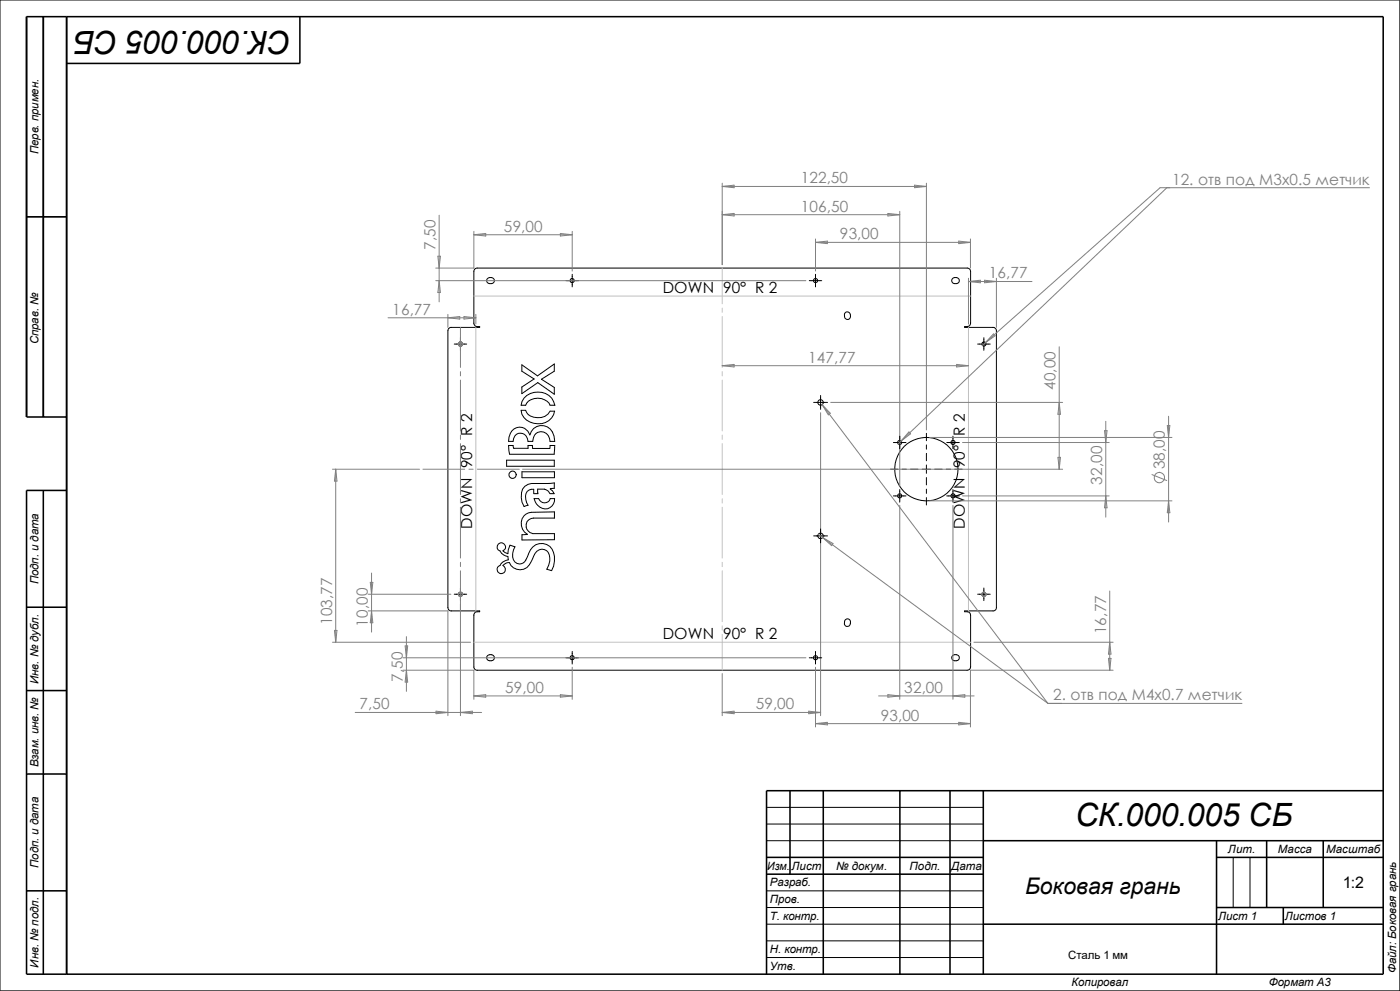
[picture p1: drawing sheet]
<svg xmlns="http://www.w3.org/2000/svg" width="420mm" height="297mm" viewBox="0 0 420 297" stroke-linecap="round" stroke-linejoin="round" font-family="sans-serif">
<g fill="none" stroke="#000" stroke-width=".3">
<path d="M0 0h419.9v297h-419.9zM8 65h12M142.3 80.8l.7-.5h147.2a1.01 1.01 0 0 1 1 1.1v15.5a1.01 1.01 0 0 1-1 1h-.8v.2h8.5a1.01 1.01 0 0 1 1 1v83a.94 .94 0 0 1-1 1h-8.5v.2h.8a1.01 1.01 0 0 1 1 1.1v15.5a1.01 1.01 0 0 1-1 1h-147a1.01 1.01 0 0 1-1-1v-15.5a1.01 1.01 0 0 1 1-1.1h.7v-.2h-8.5a.94 .94 0 0 1-1-1v-83a1.01 1.01 0 0 1 1-1h8.5v-.2h-.7a1.01 1.01 0 0 1-1-1v-15.7zM146.3 83.5a1.09 1.09 0 0 1 1.5-.2 1.09 1.09 0 0 1 .2 1.5 1.1 1.1 0 0 1-1.4 .1 1.1 1.1 0 0 1-.3-1.4zM169.8 84.1h3.7M171.7 82.2v3.8M242.8 84.1h3.7M244.6 82.2v3.8M253.5 93.8a1.06 1.06 0 0 1 1.6 .6 1.06 1.06 0 0 1-1.1 1.3 1.37 1.37 0 0 1-.5-1.9zM285.8 83.5a1.09 1.09 0 0 1 1.4-.2 1.09 1.09 0 0 1 .3 1.5 1.1 1.1 0 0 1-1.4 .1 1.1 1.1 0 0 1-.3-1.4zM136.3 103.1h3.7M138.1 101.2v3.8"/>
<path d="M156.5 109.3l4.7 3.3 5.1-3.5v2.2l-3.9 2.4 3.9 2.4v2.1l-5-3.5-4.8 3.3v-2l3.7-2.4-3.7-2.3zM157.2 119.3a5.4 5.4 0 0 1 9.3 2.2h-1.5a4.2 4.2 0 0 0-7.3 0h-1.4l.3-1.1zM246.2 118.5v4.2M293.3 103.1h3.8M295.1 101.2v3.8M152 137.9h14.3v1.8h-14.3zM152.6 133.5h1.3l.2 .9h4.3v-.9h1.3l.1 .9h5.1l.1-.9h1.4l-.2 2.6h-13.3zM153.6 129.1a3.1 3.1 0 0 1 5.4 1.2 3.7 3.7 0 0 1 3.7-2.8 3.7 3.7 0 0 1 3.5 3.2l.2 1.6h-1.4a2.62 2.62 0 0 0-2.6-2.9 2.62 2.62 0 0 0-2.6 2.9h-1.4a2.25 2.25 0 0 0-2.2-2.5 2.25 2.25 0 0 0-2.3 2.5h-1.3l.1-1.3zM156.3 123h1.4a3.8 3.8 0 0 0 4.6 2.1l1.1-.3 1-.7 .6-.9h1.4a5.3 5.3 0 0 1-4.6 3.9 5.3 5.3 0 0 1-5.3-3zM244.1 120.6h4.1M268 132.6h3.8M269.9 130.7v3.8"/>
<path d="M277.9 129.9v2.2M277.9 133.3v1.3M277.9 135.9v2.2M277.9 139.4v2.5M284 132.6h3.8M285.9 130.7v3.8M156.6 141.4h9.7v1.8h-9.7zM157.2 154.6l1.3-.9 .9-.2 6.9-.1v1.9h-6.3a2.34 2.34 0 0 0-2.2 2.2 2.34 2.34 0 0 0 2.1 2.4h6.4v1.9h-9.7v-1.5l1.6-.1a3.8 3.8 0 0 1-1-5.6zM157.4 145.8l1-.6 1-.3 6.9-.2v1.6l-1.2 .1 1.1 1.6h-1.2l-.5-.8-1.2-.6h-2l.1 1.4h-1.3v-1.4a2.19 2.19 0 0 0-2.4 3.1l.7 1.7-1.2 .4a5.3 5.3 0 0 1 .2-6zM160.2 149.4h1.4a1.82 1.82 0 0 0 1.7 1.3 1.82 1.82 0 0 0 1.8-1.3h1.3a2.88 2.88 0 0 1-2.1 3.1 2.88 2.88 0 0 1-3.3-1.5zM246.2 158.5v4.2M267.2 140.6h2.2"/>
<path d="M268 148.6h3.8M269.9 146.7v3.8M270.6 140.6h1.3M273.2 140.6h2.2M276.6 140.6h2.5M277.9 143.1v2.2M277.9 146.6v1.3M277.9 149.1v2.2M280.4 140.6h2.2M283.9 140.6h1.3M284 148.6h3.8M285.9 146.7v3.8"/>
<path d="M286.4 140.6h2.2M136.3 178.1h3.7M138.1 176.2v3.8M149.5 163.1a1.23 1.23 0 0 1 1.9 .1 1.23 1.23 0 0 1-.5 1.8l.6 .6 .9 .3 .1-1.1 .5-1.4 1.5 .5a3.4 3.4 0 0 0 .6 5 2.39 2.39 0 0 0 3.1-2.1 4.4 4.4 0 0 1 5.8-3.6 5.3 5.3 0 0 1 2.1 6.5l-.6 1.3-1.5-.4a4.5 4.5 0 0 0 0-5.6 2.56 2.56 0 0 0-3.9 1.7l-.3 .8a4.5 4.5 0 0 1-3.8 3.3 3.3 3.3 0 0 1-3.2-2.2 2.3 2.3 0 0 0-1.9 .9 1.26 1.26 0 0 1 .6 1.9 1.26 1.26 0 0 1-2 .1 1.26 1.26 0 0 1 .5-2 3.1 3.1 0 0 1 2.5-1.7l-.1-1a3.1 3.1 0 0 1-2.4-1.7l-.3-.1a1.2 1.2 0 0 1-.2-1.9zM244.1 160.6h4.1M293.3 178.1h3.8M295.1 176.2v3.8M146.3 196.5a1.09 1.09 0 0 1 1.5-.2 1.09 1.09 0 0 1 .2 1.5 1.1 1.1 0 0 1-1.4 .2 1.1 1.1 0 0 1-.3-1.5zM169.8 197.1h3.7M171.7 195.2v3.8M242.8 197.1h3.7M244.6 195.2v3.8"/>
<path d="M253.7 185.7a1.09 1.09 0 0 1 1.5 .8 1.09 1.09 0 0 1-1.1 1.2 1.16 1.16 0 0 1-.9-.9 1.16 1.16 0 0 1 .5-1.1zM285.8 196.5a1.09 1.09 0 0 1 1.4-.2 1.09 1.09 0 0 1 .3 1.5 1.1 1.1 0 0 1-1.4 .2 1.1 1.1 0 0 1-.3-1.5zM230 252h65M230 247h65M230 242h65M370 257v15M375 257v15M230 277h65M230 267h65M230 272h65M230 282h65M230 287h65"/>
<circle cx="171.6" cy="84.1" r=".62"/>
<circle cx="244.6" cy="84.1" r=".63"/>
<circle cx="138.1" cy="103.1" r=".62"/>
<circle cx="295.2" cy="103.1" r=".62"/>
<circle cx="246.1" cy="120.6" r=".82"/>
<circle cx="269.9" cy="132.6" r=".62"/>
<circle cx="285.9" cy="132.6" r=".62"/>
<circle cx="153.8" cy="142.3" r="1.1"/>
<circle cx="269.9" cy="148.6" r=".62"/>
<circle cx="277.9" cy="140.6" r="9.5"/>
<circle cx="285.9" cy="148.6" r=".62"/>
<circle cx="138.1" cy="178.1" r=".62"/>
<circle cx="246.1" cy="160.6" r=".82"/>
<circle cx="295.2" cy="178.1" r=".62"/>
<circle cx="171.6" cy="197.1" r=".62"/>
<circle cx="244.6" cy="197.1" r=".63"/>
</g>
<g fill="none" stroke="#000" stroke-width=".47">
<path d="M13 5v120M20 5v287M90 5v14h-70M8 65h12M20 125h-12v-120h407v287h-407v-145h12M13 147v145M8 182h12M8 207h12M8 232h12M237 237v25M247 237v55M270 237v55"/>
<path d="M285 237v55M295 237v55M415 237h-185v55M230 257h65M295 252h120M365 257h50M365 252v40M380 252v20M397 252v20M8 267h12M230 262h65M295 277h120"/>
<path d="M365 272h50M385 272v5"/>
</g>
<g fill="none" stroke="#c0c0c0" stroke-width=".3">
<path d="M142.2 88.7h149M142.7 98.1v85M216.7 80.3v10.8M216.7 92.3v1.3M216.7 94.9v15.2M290.5 98.1v85M216.7 111.4v1.2M216.7 113.9v15.3M216.7 130.4v1.3M216.7 133v15.2M216.7 149.5v1.2M216.7 152v15.3"/>
<path d="M216.7 168.5v1.3M216.7 171.1v15.2M142.2 192.5h149M216.7 187.6v1.2M216.7 190.1v10.8"/>
</g>
<g fill="none" stroke="#808080" stroke-width=".3">
<path d="M216.7 55.9l3.5-.4v.8zM216.7 54.9v24.4M216.7 55.9h61.2M274.4 55.5l3.5 .4-3.5 .4zM277.9 54.9v74M350.1 56.3l-79.8 75.9M410.8 56.3h-62.8l-52.4 46.4M131.4 76.8h.7l-.4 3.5zM131.7 64.5v26M142.2 70.4l3.5-.4v.7zM142.2 70.4h29.5M142.2 69.3v11h-11.5"/>
<path d="M168.1 70l3.6 .4-3.6 .3zM171.7 69.3v11.9M216.7 64.3l3.5-.3v.7zM216.7 64.3h53.2M244.6 71.6v9.6M244.6 72.6l3.6-.3v.7zM244.6 72.6h46.5M266.4 64l3.5 .3-3.5 .4zM269.9 63.3v82.5M287.6 72.3l3.5 .3-3.5 .4zM291.1 71.6v8.7M116.4 95.2h26.3"/>
<path d="M130.7 84.1h111.1M131.7 84.1l.4 3.6h-.7zM134.4 94.2v3.9M134.4 95.2l3.5-.3v.7zM138.1 98.1v12M139.2 94.9l3.5 .3-3.5 .4zM142.7 94.2v2.9M290.5 83.4v13.7M290.5 84.4h19.1M290.5 84.4l3.6-.4v.8zM295.4 84l3.5 .4-3.5 .4zM298.9 83.4v14.7"/>
<path d="M137.6 102.9h-.1M137.8 103.6h.1M137.8 103.6l.3 .2M138 102.5h.1M138.1 111.4v1.2M138.1 113.9v15.3M138.2 103.7l-.1 .1M138.3 102.5h.1M138.4 103.7h-.2M138.5 103.6l-.1 .1M138.7 102.9l-.1-.2a.65 .65 0 0 0-.7-.1 .65 .65 0 0 0-.4 .6l.3 .4M138.7 102.9h.1"/>
<path d="M138.7 102.9v.4M138.8 103.2l-.3 .4M216.7 109.6h73.8M216.7 109.6l3.5-.4v.8zM287 109.2l3.5 .4-3.5 .4zM295.6 102.7l-.9 .8M298 100.1l.5 .5-2.9 2.1zM317.8 103.9v36.7M138.1 130.4v1.3M138.1 133v15.2M246.2 123.7v90.8M246.6 121.3l67.8 89.5"/>
<path d="M246.6 121.3l2.5 2.6-.6 .4zM249.2 120.6h69.6M270.3 132.2l-.8 .9M272.7 129.5l.5 .5-2.9 2.2zM278.9 131.1h72.7M288.8 132.6h43.9M317.4 137.1h.7l-.3 3.5zM317.8 120.6l.3 3.6h-.7zM331.3 129.1h.8l-.4 3.5zM331.7 126.3v28.7M350.2 127.6h.7l-.3 3.5zM350.6 124.8v31.7"/>
<path d="M99.7 140.6h26.2M100.7 140.6l.4 3.6h-.8zM100.7 140.6v51.9M126.9 140.6h12.5M138.1 149.5v1.2M138.1 152v15.3M140.7 140.6h1.2M143.2 140.6h12.6M156.8 140.6h162M269.9 151.5v58.1M278.9 150.1h72.7M285.9 151.5v58.1"/>
<path d="M288.8 148.6h43.9M331.7 148.6l.4 3.6h-.8zM345.6 142.2l4.4 1.8M350.6 150.1l.3 3.6h-.7zM110.4 178.1h24.9M111.1 174.5h.7l-.3 3.6zM111.5 171.7v17.7M137.6 177.8h.1M137.8 177.5l-.3 .9 .5 .3h.4M137.8 177.5h.1M137.9 178.7h.1M138.1 168.5v1.3"/>
<path d="M138.1 171.1v43.4M138.3 177.5h-.4M138.3 177.5h.1M138.4 177.5l.4 .5-.1 .4M138.7 178.4l-.4 .3M138.7 178.4h.1M138.7 177.9h.1M245.5 160.1l1.3 1M246.8 161.1l3.1 1.8-.4 .6zM246.8 161.1l67.6 49.7M294.6 178.3v.1M294.7 177.7l.7-.2 .4 .4a.65 .65 0 0 1-.4 .8 .65 .65 0 0 1-.8-.3z"/>
<path d="M295 177.5h-.1M295 178.7h.1M295.7 177.7v.1M332.9 177.1v23.8M99.7 192.5h41.4M100.3 188.9h.8l-.4 3.6zM110.4 183.1h24v31.4M111.5 183.1l.3 3.5h-.7zM120.9 197.1h120.9M121.5 193.6h.8l-.4 3.5zM121.9 190.8v16.4M171.7 200v9.6"/>
<path d="M244.6 200v17.9M292.1 192.5h41.8M332.5 197.3h.8l-.4 3.6zM332.9 192.5l.4 3.5h-.8zM106.6 213.5h37.9M120.9 200.9h21.3v8.7M121.9 200.9l.4 3.5h-.8zM130.8 213.1l3.6 .4-3.6 .4zM138.1 213.5l3.6-.4v.8zM142.2 208.6h29.5M142.2 208.6l3.5-.4v.8zM168.1 208.2l3.6 .4-3.6 .4z"/>
<path d="M216.7 213.5l3.5-.4v.8zM216.7 201.9v12.6M216.7 213.5h29.5M242.6 213.1l3.6 .4-3.6 .4zM244.6 216.9l3.6-.4v.8zM244.6 216.9h46.5M263.6 208.6h28.6M266.4 208.2l3.5 .4-3.5 .4zM285.9 208.6l3.5-.4v.8zM287.6 216.5l3.5 .4-3.5 .4zM314.4 210.8h58.2M333.9 200.9h-42.8v17"/>
<circle cx="347.8" cy="143.1" r="1.57"/>
</g>
<g font-size="9.6">
<text x="87.4" y="9.3" transform="rotate(-180 87.4 9.3)">СК.000.005 СБ</text>
<text x="322.5" y="247.7">СК.000.005 СБ</text>
</g>
<text font-size="6.9" x="307.5" y="267.9">Боковая грань</text>
<text font-size="4.8" x="402.8" y="266.1">1:2</text>
<g font-size="4.6" fill="#808080">
<text x="240.2" y="54.9">122,50</text>
<text x="351.6" y="55.3">12. отв под M3x0.5 метчик</text>
<text x="240.2" y="63.4">106,50</text>
<text x="151.2" y="69.4">59,00</text>
<text x="252" y="71.7">93,00</text>
<text x="130.6" y="74.9" transform="rotate(-90 130.6 74.9)">7,50</text>
<text x="296.6" y="83.4">16,77</text>
<text x="117.7" y="94.3">16,77</text>
<text x="242.5" y="108.7">147,77</text>
<text x="316.7" y="116.9" transform="rotate(-90 316.7 116.9)">40,00</text>
<text x="349.4" y="140.6" transform="rotate(-90 349.4 140.6)">38,00</text>
<text x="330.6" y="145.2" transform="rotate(-90 330.6 145.2)">32,00</text>
<text x="99.6" y="187.3" transform="rotate(-90 99.6 187.3)">103,77</text>
<text x="110.4" y="187.8" transform="rotate(-90 110.4 187.8)">10,00</text>
<text x="331.8" y="190.1" transform="rotate(-90 331.8 190.1)">16,77</text>
<text x="120.8" y="204.3" transform="rotate(-90 120.8 204.3)">7,50</text>
<text x="151.6" y="207.6">59,00</text>
<text x="271.3" y="207.6">32,00</text>
<text x="316" y="209.9">2. отв под M4x0.7 метчик</text>
<text x="107.8" y="212.6">7,50</text>
<text x="226.7" y="212.6">59,00</text>
<text x="264.2" y="215.9">93,00</text>
</g>
<g font-size="4.6">
<text x="198.8" y="87.8">DOWN 90° R 2</text>
<text x="141.6" y="158.5" transform="rotate(-90 141.6 158.5)">DOWN 90° R 2</text>
<text x="289.4" y="158.5" transform="rotate(-90 289.4 158.5)">DOWN 90° R 2</text>
<text x="198.8" y="191.6">DOWN 90° R 2</text>
</g>
<g font-size="3.4">
<text x="11.6" y="46.3" transform="rotate(-90 11.6 46.3)">Перв. примен.</text>
<text x="11.6" y="103.2" transform="rotate(-90 11.6 103.2)">Справ. №</text>
<text x="11.6" y="175.1" transform="rotate(-90 11.6 175.1)">Подп. и дата</text>
<text x="11.6" y="205" transform="rotate(-90 11.6 205)">Инв. № дубл.</text>
<text x="11.6" y="230" transform="rotate(-90 11.6 230)">Взам. инв. №</text>
<text x="368.4" y="255.6">Лит.</text>
<text x="383.3" y="255.6">Масса</text>
<text x="397.8" y="255.6">Масштаб</text>
<text x="11.6" y="260.1" transform="rotate(-90 11.6 260.1)">Подп. и дата</text>
<text x="230.2" y="260.6">Изм.</text>
<text x="237.4" y="260.6">Лист</text>
<text x="250.8" y="260.6">№ докум.</text>
<text x="272.8" y="260.6">Подп.</text>
<text x="285.3" y="260.6">Дата</text>
<text x="231" y="265.6">Разраб.</text>
<text x="231" y="275.6">Т. контр.</text>
<text x="231" y="270.6">Пров.</text>
<text x="365.5" y="275.6">Лист 1</text>
<text x="385.5" y="275.6">Листов 1</text>
<text x="231" y="285.6">Н. контр.</text>
<text x="320.4" y="287.5">Сталь 1 мм</text>
<text x="11.6" y="290" transform="rotate(-90 11.6 290)">Инв. № подл.</text>
<text x="231" y="290.6">Утв.</text>
<text x="418.8" y="291.7" transform="rotate(-90 418.8 291.7)">Файл: Боковая грань</text>
<text x="321.4" y="295.6">Копировал</text>
<text x="380.6" y="295.6">Формат А3</text>
</g>
</svg>
